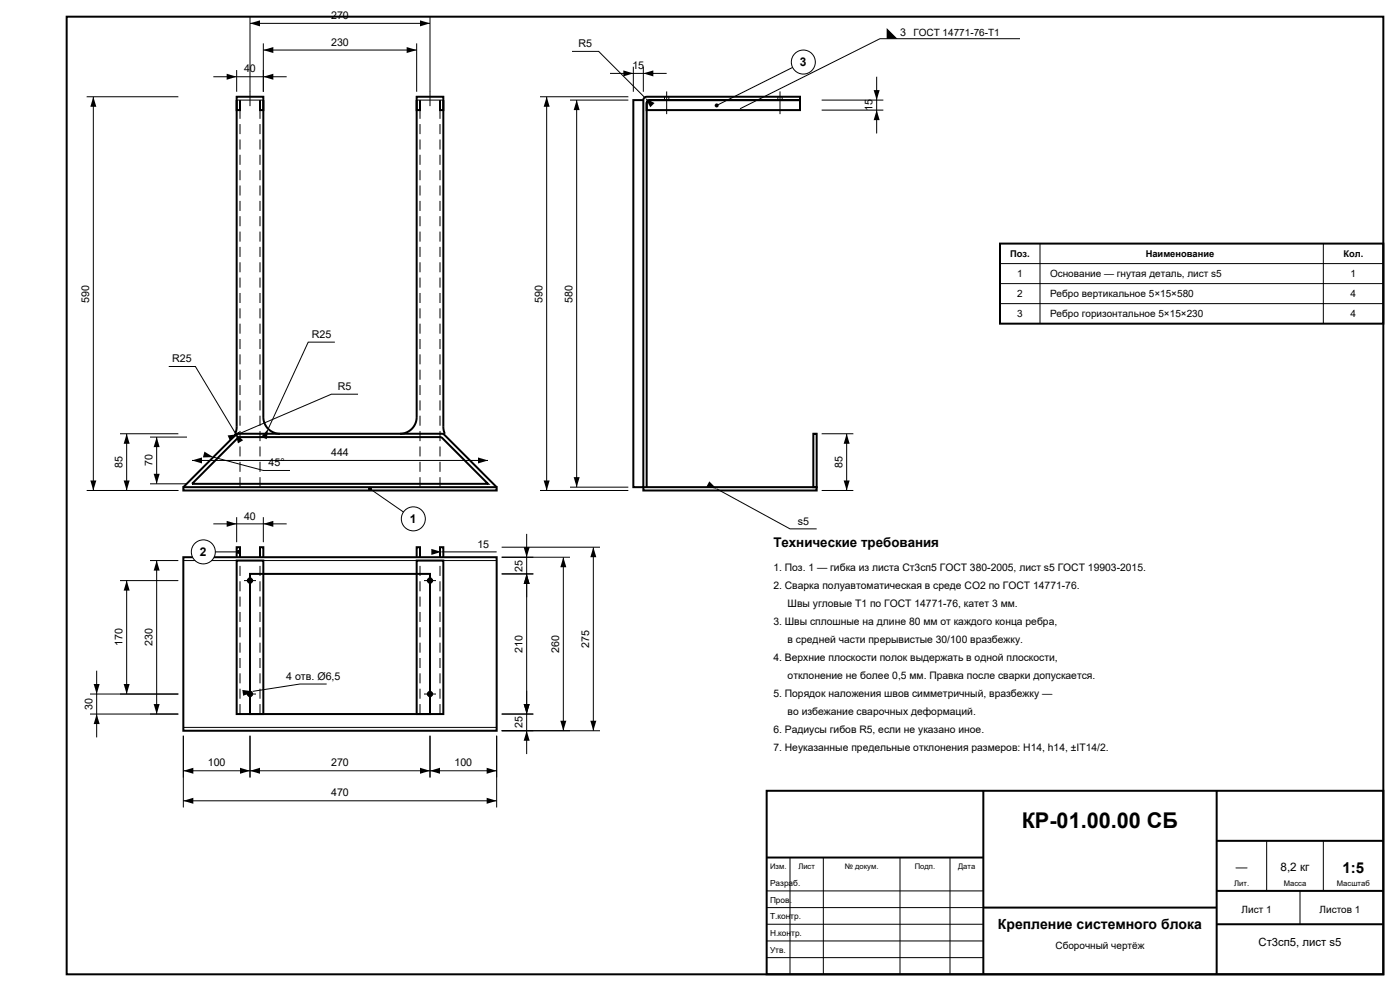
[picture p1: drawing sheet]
<svg xmlns="http://www.w3.org/2000/svg" width="420mm" height="297mm" viewBox="0 0 420 297" stroke-linecap="round" stroke-linejoin="round" font-family="sans-serif">
<g fill="none" stroke="#000" stroke-width=".6">
<path d="M20 5h395v287h-395zM71 30v3h1v-3M78 30v3h1v-3M125 30v3h1v-3M132 30v3h1v-3M71.3 131.3l.7-.3h60.2l.5 .3 13.7 13.7h-88.8zM84 130a5 5 0 0 1-5-5v-96h-8v98.9l-.5 2.1M120 130a5 5 0 0 0 5-5v-96h8v98.9l.5 2.1M55 146h94v1h-94zM55 146l15.7-15.7 .7-.3h61.4l.5 .3 15.7 15.7M230 237h185v55h-185zM295 237v55"/>
<path d="M365 237v55M230 257h65M365 252h50M295 272h70M365 267h50M365 277h50"/>
</g>
<g fill="none" stroke="#000" stroke-width=".3">
<path d="M75 5v22.5M75 7h54M79 13v14.5M79 15h46M125 13v14.5M129 5v22.5M26 29h27.5M28 29v118M64 23h22M71 30h8M71 21v6.5M125 30h8"/>
<path d="M50.6 109.8h8l12 20M100.5 102.5h-8l-12 26M107.4 118.1h-8l-28 12M36 130h17.5M38 130v17M45 131h11.1M47 131v14M57.6 138h88.8M64 137l15 4h8M26 147h27.5M45 145h11.1M111 146.5l13 9"/>
<path d="M237 257v35M247 257v35M270 257v35M285 257v35M380 252v15M397 252v15M230 277h65M230 272h65M230 267h65M390 267v10M230 287h65M230 282h65"/>
</g>
<path d="M72 146v-113M78 146v-113M126 146v-113M132 146v-113" fill="none" stroke="#000" stroke-width=".3" stroke-dasharray="3 1.6" stroke-linecap="butt"/>
<path d="M75 31.8v-4.4M129 31.8v-4.4" fill="none" stroke="#000" stroke-width=".3" stroke-dasharray="9 1.6 1.6 1.6" stroke-linecap="butt"/>
<g fill="#000">
<path d="M75 7l3-.9v1.8zM79 15l3-.9v1.8zM122 14.1l3 .9-3 .9zM126 6.1l3 .9-3 .9zM28 29l.9 3h-1.8zM68 22.1l3 .9-3 .9zM79 23l3-.9v1.8zM38 130l.9 3h-1.8zM47 131l.9 3h-1.8zM57.6 138l3-.9v1.8zM61.3 135.4l2.7 1.6-3.1 .1zM70.6 129.8l2.3 2.1-1.5 1z"/>
<path d="M68.3 130.5l3.1-.4-2.4 2zM80.5 128.5l-.5 3.1-1.6-.7zM143.4 137.1l3 .9-3 .9zM27.1 144h1.8l-.9 3zM37.1 144h1.8l-.9 3zM46.1 142h1.8l-.9 3z"/>
<circle cx="111" cy="146.5" r=".6"/>
</g>
<circle cx="124" cy="155.5" r="3.6" fill="#fff" stroke="#000" stroke-width=".3"/>
<g fill="none" stroke="#000" stroke-width=".6">
<path d="M55 167h94v52h-94zM71 168h8v46h-8zM71 167v-3h1v3M75 172h54v42h-54zM78 167v-3h1v3M125 168h8v46h-8zM125 167v-3h1v3M132 167v-3h1v3"/>
<circle cx="75" cy="174" r=".65"/>
<circle cx="129" cy="174" r=".65"/>
<circle cx="75" cy="208" r=".65"/>
<circle cx="129" cy="208" r=".65"/>
</g>
<g fill="none" stroke="#000" stroke-width=".3">
<path d="M64 157h22M71 155v7.5M79 155v7.5M158 160v66M36 174h17.5M38 174v34M45 168h8.5M47 168v46M55 168h94M61 165.4h10.5M132.4 165.4h16.6M150.5 172h9.5"/>
<path d="M150.5 167h20.5M150.5 164h29.5M169 167v52M178 164v55M27 214h26.5M27 208h26.5M29 201v20M55 218h94M98 205h-8l-14.2 2.2M150.5 219h29.5M150.5 214h9.5M55 220.5v21.5"/>
<path d="M55 231h94M75 220.5v12.5M129 220.5v12.5M149 220.5v21.5M55 240h94"/>
</g>
<path d="M72 214v-46M78 214v-46M126 214v-46M132 214v-46" fill="none" stroke="#000" stroke-width=".3" stroke-dasharray="3 1.6" stroke-linecap="butt"/>
<path d="M73.2 174h3.6M75 175.8v-3.6M127.2 174h3.6M129 175.8v-3.6M73.2 208h3.6M75 209.8v-3.6M127.2 208h3.6M129 209.8v-3.6" fill="none" stroke="#000" stroke-width=".3" stroke-dasharray="9 1.6 1.6 1.6" stroke-linecap="butt"/>
<g fill="#000">
<path d="M68 156.1l3 .9-3 .9zM79 157l3-.9v1.8zM38 174l.9 3h-1.8zM47 168l.9 3h-1.8zM129.4 164.5l3 .9-3 .9zM158 172l.9 3h-1.8zM157.1 164h1.8l-.9 3zM169 167l.9 3h-1.8zM178 164l.9 3h-1.8zM29 214l.9 3h-1.8zM28.1 205h1.8l-.9 3zM37.1 205h1.8l-.9 3z"/>
<path d="M46.1 211h1.8l-.9 3zM72.7 206.8l3.1 .4-2.8 1.3zM158 219l.9 3h-1.8zM157.1 211h1.8l-.9 3zM168.1 216h1.8l-.9 3zM177.1 216h1.8l-.9 3zM55 231l3-.9v1.8zM72 230.1l3 .9-3 .9zM75 231l3-.9v1.8zM126 230.1l3 .9-3 .9zM129 231l3-.9v1.8zM146 230.1l3 .9-3 .9z"/>
<path d="M55 240l3-.9v1.8zM146 239.1l3 .9-3 .9z"/>
<circle cx="71.5" cy="165.4" r=".6"/>
</g>
<circle cx="61" cy="165.4" r="3.6" fill="#fff" stroke="#000" stroke-width=".3"/>
<path d="M193 30h-3v116h3l.1-116.4 .4-.4 .5-.2h46v1h-45l-.6 .2-.3 .4-.1 115.4M194.3 30.3l.7-.3h45v3h-46v-2.1zM244 130h1v16h-1zM193 146h52v1h-52z" fill="none" stroke="#000" stroke-width=".6"/>
<path d="M200 34.2v-6.8M234 34.2v-6.8" fill="none" stroke="#000" stroke-width=".3" stroke-dasharray="9 1.6 1.6 1.6" stroke-linecap="butt"/>
<path d="M199.3 30v-1M200.7 30v-1M233.4 30v-1M234.6 30v-1" fill="none" stroke="#000" stroke-width=".3" stroke-dasharray="3 1.6" stroke-linecap="butt"/>
<g fill="none" stroke="#000" stroke-width=".3">
<path d="M171.6 15.4h8l14 14M190 20v7.5M193 20v7.5M241 18.6l-26 13M162 29h26.5M164 29v118M171 30h17.5M173 30v116M183 22h17M246.5 30h18.5M246.5 33h18.5M263 23v17"/>
<path d="M246.5 130h9.5M254 130v17M162 147h26.5M171 146h17.5M215 146.5l22 12h8M246.5 147h9.5"/>
</g>
<g fill="#000">
<path d="M164 29l.9 3h-1.8zM173 30l.9 3h-1.8zM187 21.1l3 .9-3 .9zM193 22l3-.9v1.8zM193.6 29.4l2.8 1.5-1.3 1.3zM263 33l.9 3h-1.8zM262.1 27h1.8l-.9 3zM254 130l.9 3h-1.8zM163.1 144h1.8l-.9 3zM172.1 143h1.8l-.9 3zM212.8 144.3l2.2 2.2-3.1-.6zM253.1 144h1.8l-.9 3z"/>
<circle cx="215" cy="31.6" r=".6"/>
</g>
<circle cx="241" cy="18.6" r="3.6" fill="#fff" stroke="#000" stroke-width=".3"/>
<path d="M306 11.6h-42l-42 21M300 79h115M312 73v24M397 73v24M300 91h115M300 85h115" fill="none" stroke="#000" stroke-width=".3"/>
<path d="M266 8.4l3.2 3.2h-3.2z" fill="#000"/>
<path d="M300 73h115v24h-115z" fill="none" stroke="#000" stroke-width=".6"/>
<text font-size="6.5" x="306.5" y="248">КР-01.00.00 СБ</text>
<text font-size="4.5" x="402.7" y="261.5">1:5</text>
<text font-size="4.2" x="299.4" y="278.5">Крепление системного блока</text>
<text font-size="4" x="232" y="164">Технические требования</text>
<g font-size="3.6">
<text x="240" y="19.8">3</text>
<text x="123" y="156.7">1</text>
<text x="60" y="166.6">2</text>
</g>
<g font-size="3.5">
<text x="370.8" y="261">—</text>
<text x="384.2" y="261">8,2 кг</text>
</g>
<text font-size="3.4" x="377.5" y="283.5">Ст3сп5, лист s5</text>
<g font-size="3.2">
<text x="99.3" y="5.7">270</text>
<text x="270" y="10.8">3</text>
<text x="99.3" y="13.7">230</text>
<text x="173.6" y="14.1">R5</text>
<text x="73.2" y="21.7">40</text>
<text x="189.7" y="20.7">15</text>
<text x="261.7" y="33.3" transform="rotate(-90 261.7 33.3)">15</text>
<text x="26.7" y="90.7" transform="rotate(-90 26.7 90.7)">590</text>
<text x="162.7" y="90.7" transform="rotate(-90 162.7 90.7)">590</text>
<text x="171.7" y="90.7" transform="rotate(-90 171.7 90.7)">580</text>
<text x="93.5" y="101.2">R25</text>
<text x="51.7" y="108.5">R25</text>
<text x="101.4" y="116.8">R5</text>
<text x="99.3" y="136.7">444</text>
<text x="36.7" y="140.3" transform="rotate(-90 36.7 140.3)">85</text>
<text x="45.7" y="139.8" transform="rotate(-90 45.7 139.8)">70</text>
<text x="80.6" y="139.7">45°</text>
<text x="252.7" y="140.3" transform="rotate(-90 252.7 140.3)">85</text>
<text x="73.2" y="155.7">40</text>
<text x="239.3" y="157.2">s5</text>
<text x="143.2" y="164.1">15</text>
<text x="156.7" y="171.3" transform="rotate(-90 156.7 171.3)">25</text>
<text x="36.7" y="193.7" transform="rotate(-90 36.7 193.7)">170</text>
<text x="45.7" y="193.7" transform="rotate(-90 45.7 193.7)">230</text>
<text x="156.7" y="195.7" transform="rotate(-90 156.7 195.7)">210</text>
<text x="167.7" y="195.7" transform="rotate(-90 167.7 195.7)">260</text>
<text x="176.7" y="194.2" transform="rotate(-90 176.7 194.2)">275</text>
<text x="85.8" y="203.7">4 отв. Ø6,5</text>
<text x="27.7" y="212.8" transform="rotate(-90 27.7 212.8)">30</text>
<text x="156.7" y="218.3" transform="rotate(-90 156.7 218.3)">25</text>
<text x="62.3" y="229.7">100</text>
<text x="99.3" y="229.7">270</text>
<text x="136.3" y="229.7">100</text>
<text x="99.3" y="238.7">470</text>
</g>
<g font-size="3.1">
<text x="232" y="171">1. Поз. 1 — гибка из листа Ст3сп5 ГОСТ 380-2005, лист s5 ГОСТ 19903-2015.</text>
<text x="232" y="176.4">2. Сварка полуавтоматическая в среде СО2 по ГОСТ 14771-76.</text>
<text x="236.3" y="181.8">Швы угловые Т1 по ГОСТ 14771-76, катет 3 мм.</text>
<text x="232" y="187.2">3. Швы сплошные на длине 80 мм от каждого конца ребра,</text>
<text x="236.3" y="192.6">в средней части прерывистые 30/100 вразбежку.</text>
<text x="232" y="198">4. Верхние плоскости полок выдержать в одной плоскости,</text>
<text x="236.3" y="203.4">отклонение не более 0,5 мм. Правка после сварки допускается.</text>
<text x="232" y="208.8">5. Порядок наложения швов симметричный, вразбежку —</text>
<text x="236.3" y="214.2">во избежание сварочных деформаций.</text>
<text x="232" y="219.6">6. Радиусы гибов R5, если не указано иное.</text>
<text x="232" y="225">7. Неуказанные предельные отклонения размеров: H14, h14, ±IT14/2.</text>
</g>
<g font-size="3">
<text x="274" y="10.8">ГОСТ 14771-76-Т1</text>
<text x="305.2" y="82.9">1</text>
<text x="315" y="82.9">Основание — гнутая деталь, лист s5</text>
<text x="405.2" y="82.9">1</text>
<text x="305.2" y="88.9">2</text>
<text x="315" y="88.9">Ребро вертикальное 5×15×580</text>
<text x="405.2" y="88.9">4</text>
<text x="305.2" y="94.9">3</text>
<text x="315" y="94.9">Ребро горизонтальное 5×15×230</text>
<text x="405.2" y="94.9">4</text>
<text x="372.5" y="273.5">Лист 1</text>
<text x="395.9" y="273.5">Листов 1</text>
<text x="316.6" y="284.5">Сборочный чертёж</text>
</g>
<g font-size="2.8">
<text x="303.1" y="76.9">Поз.</text>
<text x="343.7" y="76.9">Наименование</text>
<text x="403" y="76.9">Кол.</text>
</g>
<g font-size="2.5">
<text x="231" y="265.5">Разраб.</text>
<text x="231" y="270.5">Пров.</text>
<text x="231" y="275.5">Т.контр.</text>
<text x="231" y="280.5">Н.контр.</text>
<text x="231" y="285.5">Утв.</text>
</g>
<g font-size="2.3">
<text x="231" y="260.4">Изм.</text>
<text x="239.5" y="260.4">Лист</text>
<text x="253.4" y="260.4">№ докум.</text>
<text x="274.4" y="260.4">Подп.</text>
<text x="287.4" y="260.4">Дата</text>
<text x="370.3" y="265.5">Лит.</text>
<text x="385.1" y="265.5">Масса</text>
<text x="401.1" y="265.5">Масштаб</text>
</g>
</svg>
